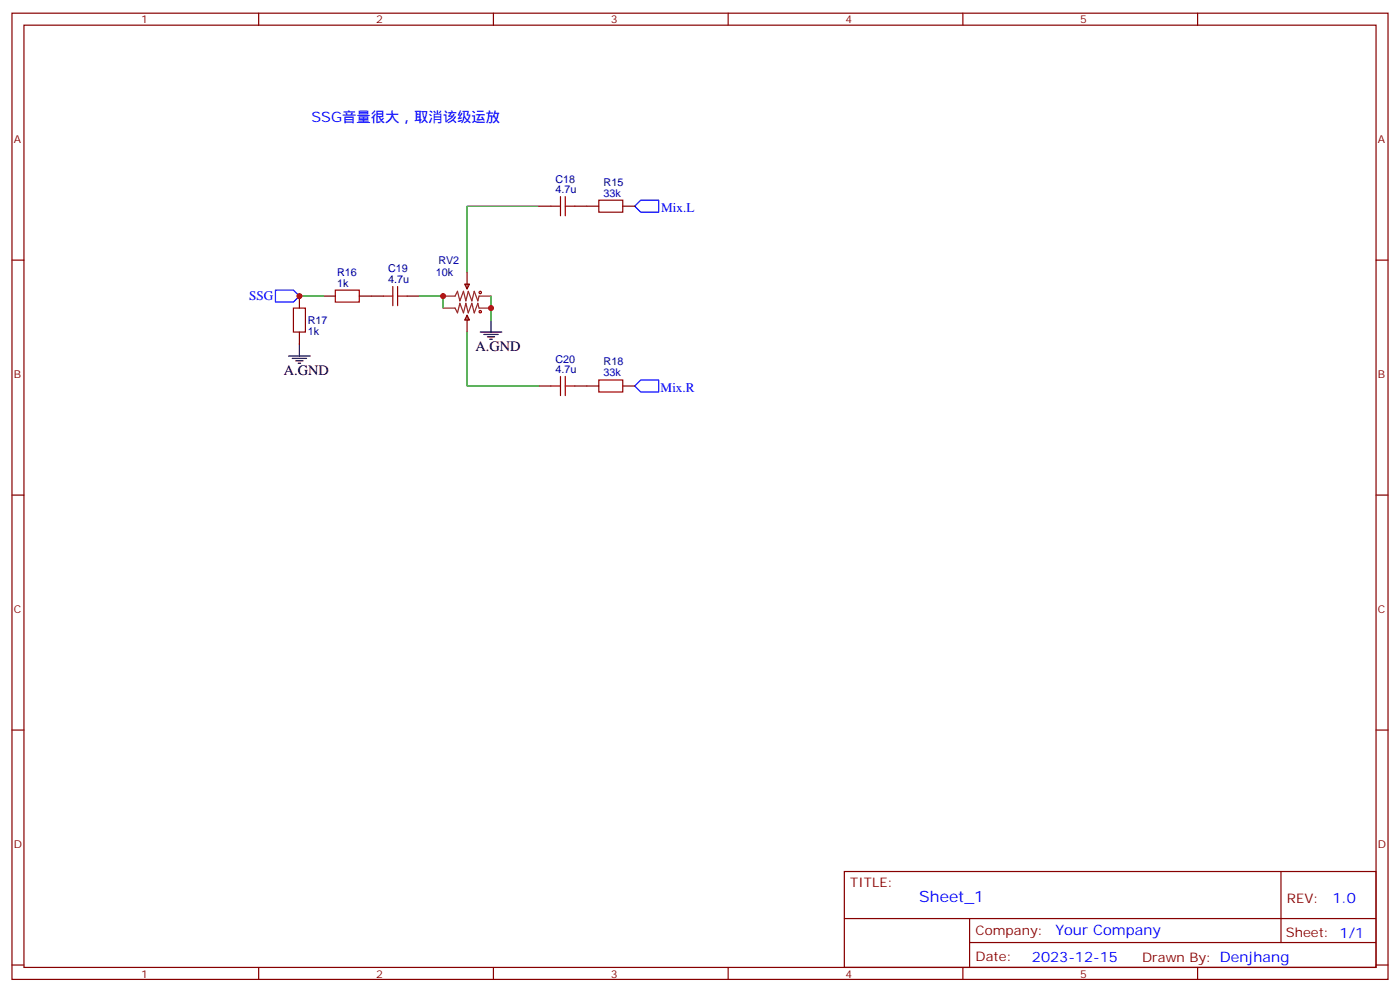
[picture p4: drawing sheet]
<svg xmlns="http://www.w3.org/2000/svg" width="412mm" height="292mm" viewBox="0 0 412 292" stroke-linecap="round" stroke-linejoin="round" font-family="sans-serif">
<g fill="none" stroke="#870000" stroke-width=".35">
<path d="M3.5 3.9h405.4v284.3h-405.4zM7.1 7.4h398.2v277.3h-398.2zM76.2 3.9v3.5M145.3 3.9v3.5M214.5 3.9v3.5M283.6 3.9v3.5M352.8 3.9v3.5M3.5 76.6h3.6M158.7 60.7h3.6M169.3 60.7h7.1M183.4 60.7h3.6M405.3 76.6h3.6"/>
<path d="M88.2 87.1v3.6M88.2 97.7v3.5M95.2 87.1h3.6M105.8 87.1h7.1M119.9 87.1h3.6M136.9 83.6h1.4l-.7 1.4zM137.6 92.8l.7 1.4h-1.4zM137.6 80.1v4.9M137.6 92.8v4.9M158.7 113.6h3.6M169.3 113.6h7.1M183.4 113.6h3.6"/>
<path d="M3.5 145.7h3.6M405.3 145.7h3.6M3.5 214.8h3.6M405.3 214.8h3.6M248.7 256.5h156.6v28.2h-156.6zM377.3 256.5v20.9M248.7 270.3h156.5M285.6 277.4h119.6M285.6 270.3v14.1M3.5 284h3.6M76.2 284.7v3.5M145.3 284.7v3.5"/>
<path d="M214.5 284.7v3.5M283.6 284.7v3.5M352.8 284.7v3.5M405.3 284h3.6"/>
</g>
<g fill="none" stroke="#a10000" stroke-width=".35">
<path d="M165.1 57.9v5.6M166.5 57.9v5.6M176.4 58.9h7v3.5h-7zM162.3 60.7h2.8M166.5 60.7h2.8M86.4 90.7h3.6v7h-3.6zM98.8 85.4h7v3.5h-7zM112.9 87.1h2.8M115.7 84.3v5.7M117.1 87.1h2.8M117.1 84.3v5.7M162.3 113.6h2.8"/>
<path d="M165.1 110.8v5.6M166.5 110.8v5.6M166.5 113.6h2.8M176.4 111.8h7v3.6h-7z"/>
<circle cx="141.5" cy="86.1" r=".35"/>
<circle cx="141.5" cy="91.7" r=".35"/>
</g>
<path d="M130.5 87.1h3.6l.7-1.4 .7 2.8 1-2.8 .7 2.8 .7-2.8 1.1 2.8 .7-2.8 1.1 2.8 .3-1.4h3.5M130.5 90.7h3.6l.7 1.4 .7-2.8 1 2.8 .7-2.8 .7 2.8 1.1-2.8 .7 2.8 1.1-2.8 .3 1.4h3.5" fill="none" stroke="#8c2424" stroke-width=".35"/>
<path d="M141.5 97.7h6.3M142.5 98.4h4.3M143.6 99.1h2.1M144.3 99.8h.7M144.6 94.2v3.5M85 104.8h6.4M86.1 105.5h4.2M87.1 106.2h2.2M87.8 106.9h.7M88.2 101.2v3.6" fill="none" stroke="#000" stroke-width=".35"/>
<path d="M158.7 60.7h-21.1v19.4M88.2 87.1h7M123.5 87.1h7v3.6M137.6 97.7v15.9h21.1M144.6 87.1v7.1" fill="none" stroke="#008700" stroke-width=".35"/>
<path d="M188.7 58.9h5.3v3.5h-5.3l-1.7-1.7zM81.1 85.4h5.3l1.8 1.7-1.8 1.8h-5.3zM188.7 111.8h5.3v3.6h-5.3l-1.7-1.8z" fill="none" stroke="#00f" stroke-width=".35"/>
<g fill="#c00">
<circle cx="144.6" cy="90.7" r=".88"/>
<circle cx="130.5" cy="87.1" r=".88"/>
<circle cx="88.2" cy="87.1" r=".88"/>
</g>
<text font-size="4.6" fill="#00f" x="270.8" y="265.5">Sheet_1</text>
<g font-size="4.2" fill="#00f">
<text x="91.7" y="36">SSG音量很大，取消该级运放</text>
<text x="392.5" y="265.7">1.0</text>
<text x="310.9" y="275.3">Your Company</text>
<text x="304" y="283.1">2023-12-15</text>
</g>
<g font-size="4.2">
<text x="140.1" y="103.4">A.GND</text>
<text x="83.6" y="110.4">A.GND</text>
</g>
<g font-size="3.9" fill="#00f">
<text x="194.8" y="62.4">Mix.L</text>
<text x="73.4" y="88.4">SSG</text>
<text x="194.6" y="115.4">Mix.R</text>
</g>
<g font-size="3.9" fill="#800">
<text x="250.5" y="261.1">TITLE:</text>
<text x="379.1" y="265.7">REV:</text>
<text x="287.4" y="275.3">Company:</text>
<text x="378.7" y="275.9">Sheet: 1/1</text>
<text x="287.4" y="282.9">Date:</text>
<text x="336.4" y="283">Draw</text>
<text x="346.6" y="283">n By: Denjhang</text>
</g>
<g font-size="3.2" fill="#800">
<text x="41.6" y="6.9">1</text>
<text x="110.8" y="6.9">2</text>
<text x="179.9" y="6.9">3</text>
<text x="249.1" y="6.9">4</text>
<text x="318.2" y="6.9">5</text>
<text x="4.1" y="42">A</text>
<text x="405.9" y="42">A</text>
<text x="4.1" y="111.1">B</text>
<text x="405.9" y="111.1">B</text>
<text x="4.1" y="180.3">C</text>
<text x="405.9" y="180.3">C</text>
<text x="4.1" y="249.4">D</text>
<text x="405.9" y="249.4">D</text>
<text x="41.6" y="287.7">1</text>
<text x="110.8" y="287.7">2</text>
<text x="179.9" y="287.7">3</text>
<text x="249.1" y="287.7">4</text>
<text x="318.2" y="287.7">5</text>
</g>
<g font-size="3.2" fill="#000080">
<text x="163.6" y="53.8">C18</text>
<text x="163.6" y="56.8">4.7u</text>
<text x="177.8" y="57.9">33k</text>
<text x="177.8" y="54.6">R15</text>
<text x="129.1" y="77.7">RV2</text>
<text x="99.3" y="81.2">R16</text>
<text x="114.3" y="83.3">4.7u</text>
<text x="114.3" y="80.1">C19</text>
<text x="128.4" y="81.2">10k</text>
<text x="99.3" y="84.3">1k</text>
<text x="90.7" y="95.4">R17</text>
<text x="90.7" y="98.5">1k</text>
<text x="163.6" y="106.7">C20</text>
<text x="177.8" y="107.5">R18</text>
<text x="163.6" y="109.7">4.7u</text>
<text x="177.8" y="110.8">33k</text>
</g>
</svg>
